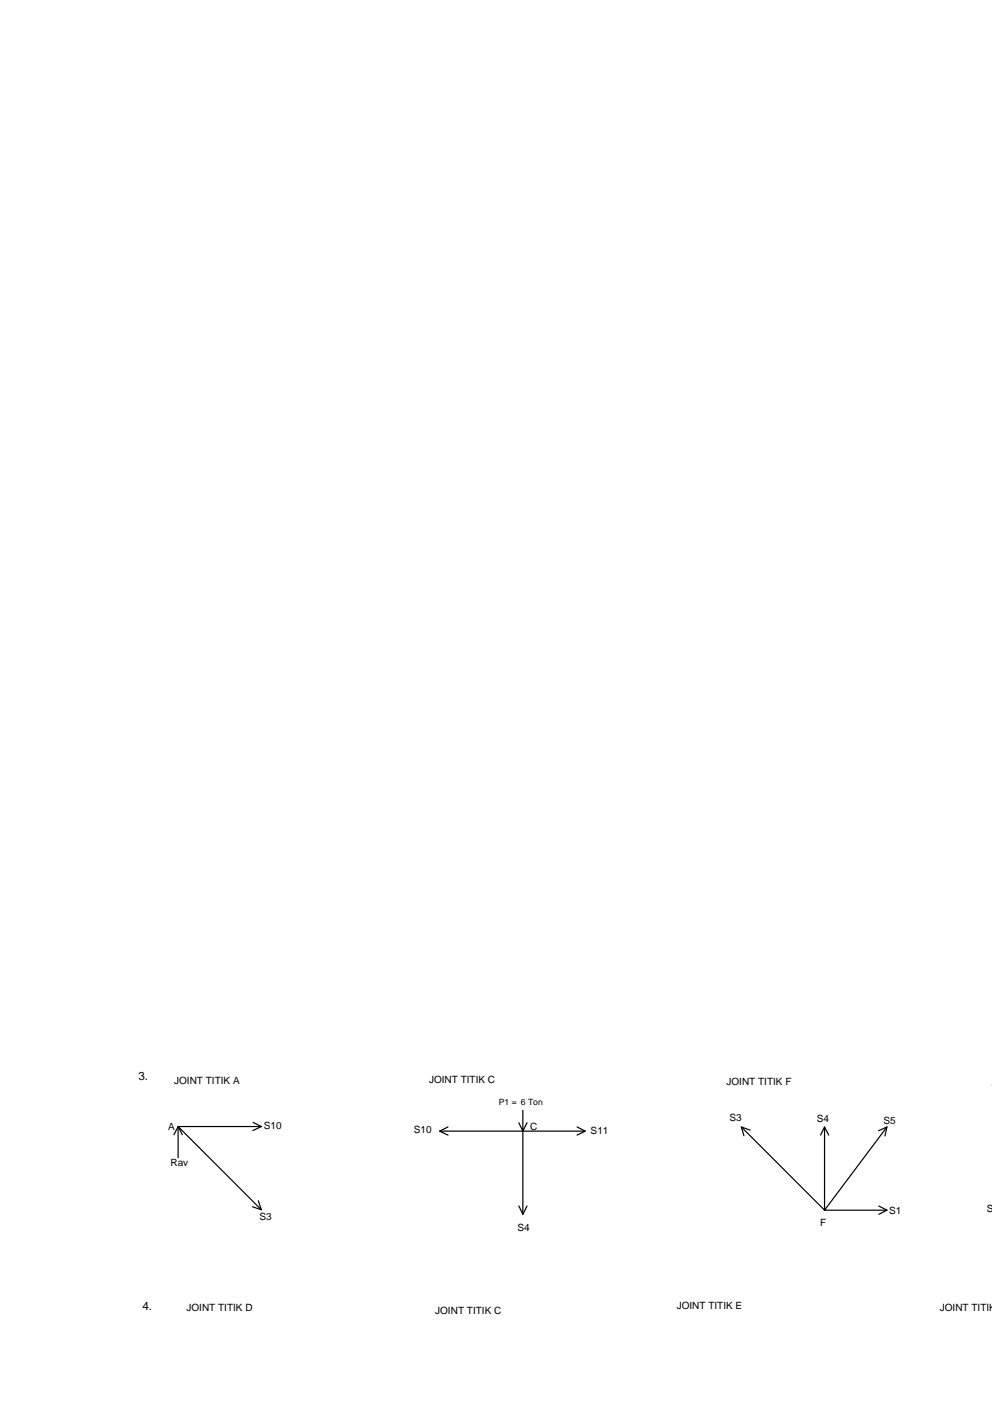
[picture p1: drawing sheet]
<svg xmlns="http://www.w3.org/2000/svg" width="210mm" height="297mm" viewBox="0 0 210 297" stroke-linecap="round" stroke-linejoin="round" font-family="sans-serif">
<!-- layer: 0 -->
<g fill="none" stroke="#000" stroke-width=".25">
<path d="M37.7 238.3v6.6M53.5 237.4l1.8 .9-1.8 .9M55.3 238.3h-17.6l17.6 17.6M93 239.3h30.8M94.8 238.4l-1.8 .9 1.8 .9M110.6 234.9v4.4l-.8-1.8M111.5 237.5l-.9 1.8v17.6M122.1 238.4l1.7 .9-1.7 .9M156.9 238.4l17.6 17.6v-17.6M158.7 239.1l-1.8-.7 .5 1.9M185.9 239.2l1.8-.8-.4 1.9M187.7 238.4l-13.2 17.6h13.2"/>
<path d="M36.8 240.1l.9-1.8 .9 1.8M54.7 254l.6 1.9-1.9-.6M109.8 255.1l.8 1.8 .9-1.8M173.6 240.2l.9-1.8 .9 1.8M185.9 255.1l1.8 .9-1.8 .9"/>
</g>
<g font-size="2.5">
<text x="29.3" y="228.5">3.</text>
<text x="30.1" y="277.2">4.</text>
</g>
<g font-size="2.1">
<text x="36.8" y="229.4">JOINT TITIK A</text>
<text x="90.8" y="229.2">JOINT TITIK C</text>
<text x="153.7" y="229.6">JOINT TITIK F</text>
<text x="209.9" y="229.8">J</text>
<text x="35.6" y="239.1">A</text>
<text x="55.9" y="238.9">S10</text>
<text x="87.6" y="239.7">S10</text>
<text x="112.2" y="239">C</text>
<text x="125" y="239.9">S11</text>
<text x="154.4" y="237.1">S3</text>
<text x="172.9" y="237.3">S4</text>
<text x="186.9" y="237.8">S5</text>
<text x="36.1" y="246.6">Rav</text>
<text x="188.1" y="256.8">S1</text>
<text x="208.8" y="256.4">S1</text>
<text x="54.9" y="258.1">S3</text>
<text x="109.5" y="260.5">S4</text>
<text x="173.5" y="259.4">F</text>
<text x="39.5" y="277.3">JOINT TITIK D</text>
<text x="92.1" y="278">JOINT TITIK C</text>
<text x="143.2" y="276.9">JOINT TITIK E</text>
<text x="198.9" y="277.3">JOINT TITIK</text>
</g>
<text font-size="1.8" x="105.6" y="233.8">P1 = 6 Ton</text>
</svg>
